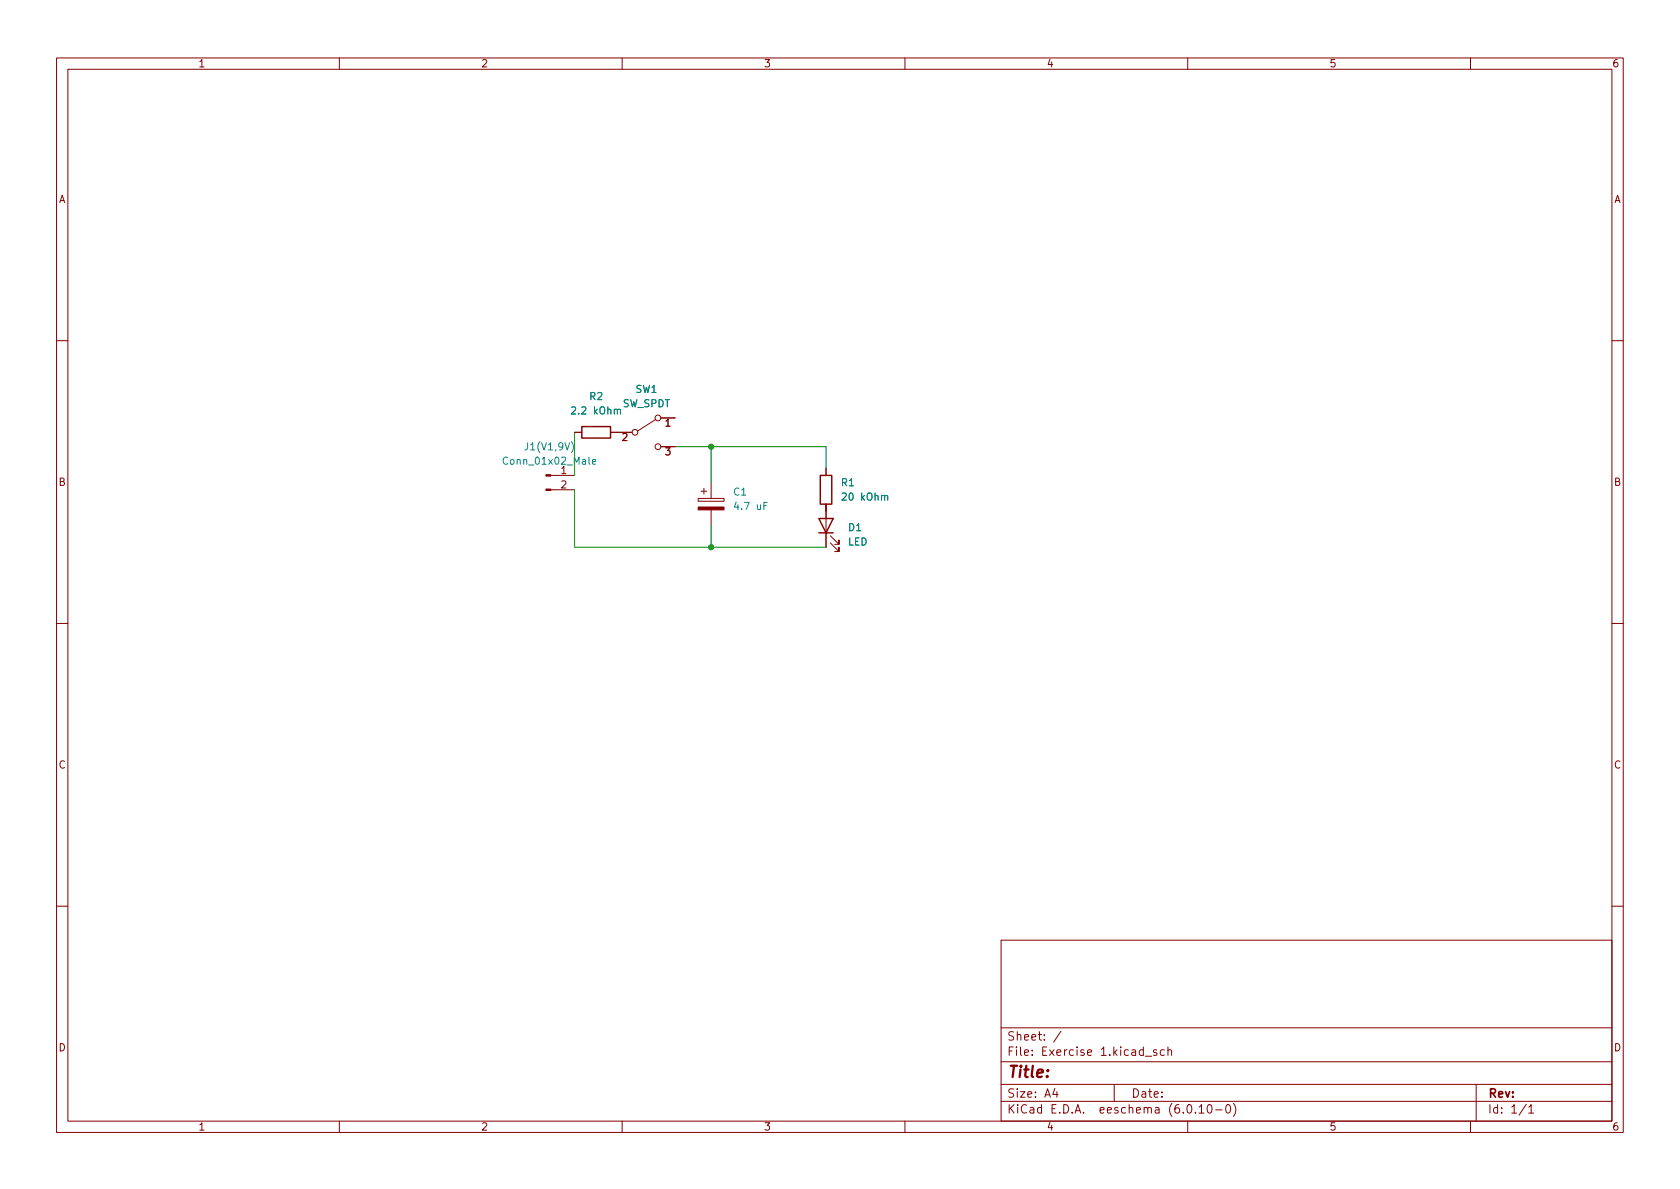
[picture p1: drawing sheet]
<svg xmlns="http://www.w3.org/2000/svg" width="297mm" height="210mm" viewBox="0 0 297 210" stroke-linecap="round" stroke-linejoin="round" font-family="sans-serif">
<g fill="none" stroke="#840000" stroke-width=".18">
<path d="M10 10.2h277v190.1h-277zM12 12.2h273v186.1h-273zM60 10.2v2M110 10.2v2M160 10.2v2M210 10.2v2M260 10.2v2M10 60.2h2M101.6 76.4h1.3M107.9 76.4h3.9M116 74.2l-3.2 2M116.8 73.9h2.6"/>
<path d="M116.8 79h2.6M285 60.2h2M97.4 86.6h4.2M97.4 84.1h4.2M123.4 88.1h4.6v.5h-4.6zM124 86.9h1M124.5 86.4v1M125.7 85.3v2.8M125.7 90.2v2.8M146 82.8v1.3M146 89.1v7.7M146.8 96l1.5 1.5v-.7v.7h-.7"/>
<path d="M146.8 94.7l1.5 1.6v-.8v.8h-.7M10 110.2h2M285 110.2h2M10 160.2h2M177 166.3h108v32h-108zM285 160.2h2M60 198.3v2M110 198.3v2M160 198.3v2M177 194.8h108M177 191.8h108M177 187.8h108"/>
<path d="M177 181.8h108M186.5 192.5l-.4 1h1M186.9 193v1M187.6 182.4l-1.3 1.9M197 191.8v3M202.5 186.8h1.1M204.5 185.7l-.4-.1-.2 .2 .1 .3 .5 .1v.4h-.6M205.9 185.7l-.5-.1-.3 .3v.4l.2 .3h.6M206.5 185.8l.2-.2 .4 .1v.9M206.5 185.1v1.5M210 198.3v2M211.4 196.7v.1"/>
<path d="M212 195.8l.4-.5v1.5M212 196.8h.9M213.6 195.4l.2-.1a.81 .81 0 0 1 .6 .7 .81 .81 0 0 1-.3 .8h-.2a.81 .81 0 0 1-.5-.6 .81 .81 0 0 1 .2-.8zM214.9 196.3h1.2M216.9 195.4l.2-.1a.81 .81 0 0 1 .6 .7 .81 .81 0 0 1-.3 .8h-.2a.81 .81 0 0 1-.6-.6 .81 .81 0 0 1 .3-.8zM218.1 195.1a1.72 1.72 0 0 1 0 2.3M260 198.3v2M261 191.8v6.5M269.9 195.3l-1.3 1.9M270.3 195.8l.4-.5v1.5M270.3 196.8h.9"/>
<circle cx="112.3" cy="76.4" r=".51"/>
<circle cx="116.3" cy="79" r=".51"/>
<circle cx="116.3" cy="73.9" r=".51"/>
</g>
<path d="M102.9 75.4h5v2.1h-5zM144.8 91.7h2.5l-1.3 2.5zM144.8 94.2h2.5M145 84.1h2.1v5h-2.1z" fill="none" stroke="#840000" stroke-width=".25"/>
<path d="M109.2 72.5l.1-.1h.3l.1 .8M104.7 81.7l.6-.1v-.3h-.4l-.2 .1 .1 .6h.5M156.4 87.8l.2-.2 .3 .1 .1 .8" fill="none" stroke="#008484" stroke-width=".18"/>
<g fill="#840000" stroke="#840000" stroke-width=".18">
<path d="M96.5 86.5h.9v.2h-.9z"/>
<path d="M96.5 83.9h.9v.3h-.9z"/>
<path d="M123.4 89.7h4.6v.5h-4.6z"/>
</g>
<path d="M101.6 76.4v7.7M119.4 79h26.6v3.8M125.7 79v6.3M101.6 86.6v10.2h44.4M125.7 93v3.8" fill="none" stroke="#008400" stroke-width=".18"/>
<g fill="#008400" stroke="#008400" stroke-width=".18">
<circle cx="125.7" cy="79" r=".46"/>
<circle cx="125.7" cy="96.8" r=".46"/>
</g>
<text font-size="2.8" fill="#840000" x="178" y="190.6">Title:</text>
<g font-size="2.1" fill="#840000">
<text x="178" y="184">Sheet: /</text>
<text x="178" y="186.7">File: Exercise 1.kicad_sch</text>
<text x="178" y="196.9">KiCad E.D.A. eeschema (6.0.10-0)</text>
<text x="178" y="194.1">Size: A4</text>
<text x="200" y="194.1">Date:</text>
<text x="263" y="194.1">Rev:</text>
<text x="263" y="196.9">Id: 1/1</text>
</g>
<g font-size="1.8" fill="#840000">
<text x="35" y="11.9">1</text>
<text x="85" y="11.9">2</text>
<text x="135" y="11.9">3</text>
<text x="185" y="11.9">4</text>
<text x="235" y="11.9">5</text>
<text x="285" y="11.9">6</text>
<text x="10.3" y="35.9">A</text>
<text x="285.3" y="35.9">A</text>
<text x="110" y="78">2</text>
<text x="117.6" y="75.4">1</text>
<text x="99.2" y="83.8">1</text>
<text x="117.6" y="80.5">3</text>
<text x="10.3" y="85.9">B</text>
<text x="99.2" y="86.4">2</text>
<text x="285.3" y="85.9">B</text>
<text x="10.3" y="135.9">C</text>
<text x="285.3" y="135.9">C</text>
<text x="10.3" y="185.9">D</text>
<text x="285.3" y="185.9">D</text>
<text x="35" y="199.9">1</text>
<text x="85" y="199.9">2</text>
<text x="135" y="199.9">3</text>
<text x="185" y="199.9">4</text>
<text x="235" y="199.9">5</text>
<text x="285" y="199.9">6</text>
</g>
<g font-size="1.8" fill="#008484">
<text x="104.3" y="70.7">R2</text>
<text x="112.4" y="69.5">SW1</text>
<text x="101.4" y="73.3">2.2 kOhm</text>
<text x="110" y="72">SW_SPDT</text>
<text x="89.5" y="82.2">Conn_01x02_Male</text>
<text x="93.2" y="79.6">J1(V1,9V)</text>
<text x="129.7" y="87.6">C1</text>
<text x="148.8" y="86">R1</text>
<text x="149.2" y="88.5">20 kOhm</text>
<text x="130.2" y="90.2">4.7 uF</text>
<text x="150" y="93.9">D1</text>
<text x="149.9" y="96.5">LED</text>
</g>
</svg>
